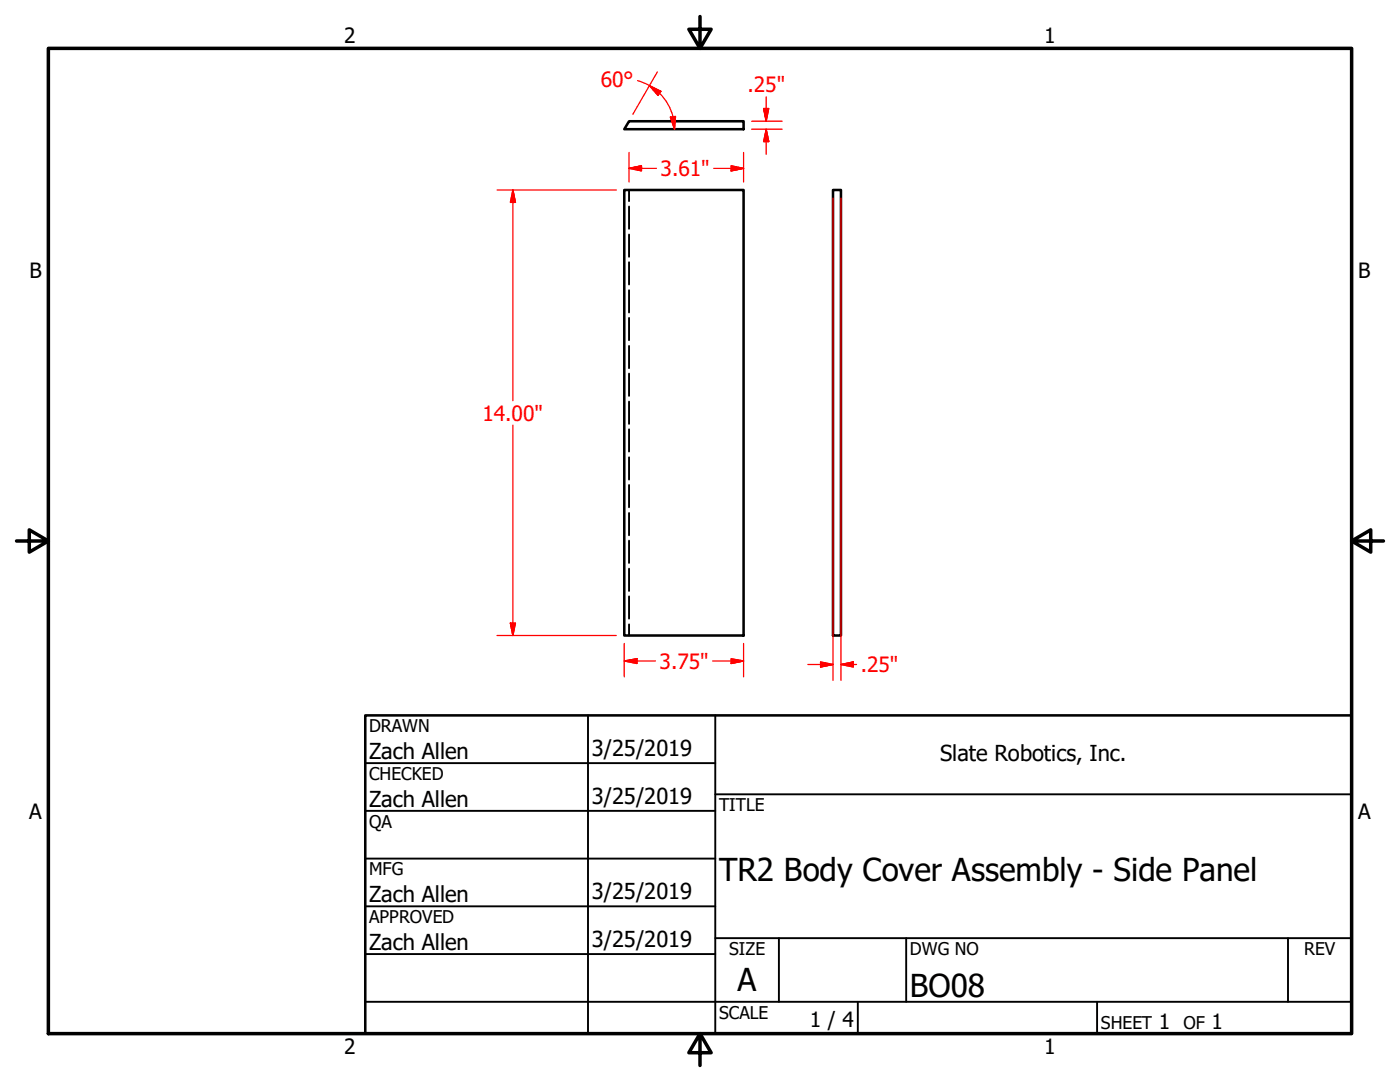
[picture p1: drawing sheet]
<svg xmlns="http://www.w3.org/2000/svg" width="279mm" height="216mm" viewBox="0 0 279 216" stroke-linecap="round" stroke-linejoin="round" font-family="sans-serif">
<!-- layer: Hidden (ANSI) -->
<g fill="none" stroke="#000" stroke-width=".38">
<path d="M125.5 37.9v2.2M125.5 41.2v4.5M125.5 46.8v4.4M125.5 52.3v4.5M125.5 57.9v4.5M125.5 63.4v4.5M125.5 69v4.5M125.5 74.5v4.5M125.5 80.1v4.5M125.5 85.7v4.4M125.5 91.2v4.5M125.5 96.8v4.4"/>
<path d="M125.5 102.4v4.4M125.5 107.9v4.4M125.5 113.5v4.4M125.5 119v4.4M125.5 124.6v2.2"/>
</g>
<!-- layer: Visible (ANSI) -->
<path d="M124.6 37.9h23.8v88.9h-23.8zM125.5 24.2h22.9v1.6h-23.8zM166.2 37.9h1.6v88.9h-1.6z" fill="none" stroke="#000" stroke-width=".51"/>
<!-- layer: Border (ANSI) -->
<path d="M9.7 9.7h260v196.5h-260zM139.7 3.3v6.4l-2.2-3.9h4.4l-2.2 3.9M3.3 107.9h6.4l-3.9-2.2v4.5l3.9-2.3M269.7 107.9l3.9 2.3v-4.5l-3.9 2.2h6.4M139.7 206.2l2.2 3.9h-4.4l2.2-3.9v6.4" fill="none" stroke="#000" stroke-width=".7"/>
<!-- layer: Title (ANSI) -->
<g fill="none" stroke="#000" stroke-width=".38">
<path d="M72.9 152.3h69.8M117.3 142.7v63.5M142.7 158.5h127M142.7 142.7v63.5M72.9 161.8h69.8M72.9 171.3h69.8M72.9 199.9h196.8M72.9 180.8h69.8M72.9 190.4h69.8M142.7 187.2h127M155.4 187.2v12.7M171.2 199.9v6.3"/>
<path d="M180.8 187.2v12.7M218.9 199.9v6.3M257 187.2v12.7"/>
</g>
<path d="M72.9 142.7h196.8v63.5h-196.8z" fill="none" stroke="#000" stroke-width=".51"/>
<!-- layer: Dimension (ANSI) -->
<g fill="none" stroke="#f00" stroke-width=".25">
<path d="M127.2 16.1l1 .3a9.5 9.5 0 0 1 3.4 2.2M129.6 17.1l2.3 1.1-.6 .8zM131.2 14.4l-4.9 8.4M131.6 18.6a10 10 0 0 1 2.7 4.7M152.9 19.3v4.9M99.2 37.9h23.8M102.4 37.9l.5 2.5h-1zM102.4 37.9v42M125.5 33.6l2.5-.5v1zM125.5 33.6h5.5M125.5 30.4v5.9M133.8 23.4l1-.2-.2 2.6z"/>
<path d="M134.3 23.3l.3 2.5M142.4 33.6h6M145.9 33.1l2.5 .5-2.5 .5zM148.4 30.4v5.9M150 25.8h6.1M150 24.2h6.1M152.4 21.7h1l-.5 2.5zM152.9 25.8l.5 2.5h-1zM152.9 25.8v5M166.2 39.5v96.3M167.8 39.5v96.3M102.4 84.8v42"/>
<path d="M99.2 126.8h23.8M101.9 124.3h1l-.5 2.5zM124.6 131.9l2.5-.5v1zM124.6 131.9h6.2M124.6 128.4v6.7M142.2 131.9h6.2M145.9 131.4l2.5 .5-2.5 .5zM148.4 128.4v6.7M161.2 132.6h5M163.8 132.1l2.4 .5-2.4 .5zM167.8 132.6l2.5-.5v1zM167.8 132.6h3.1"/>
</g>
<g fill="#f00" stroke="#f00" stroke-width=".25">
<path d="M124.6 131.9l2.5-.5z"/>
<path d="M124.6 131.9l2.5-.5v1z"/>
<path d="M145.9 132.4l2.5-.5z"/>
<path d="M145.9 131.4l2.5 .5-2.5 .5z"/>
<path d="M102.4 37.9l.5 2.5z"/>
<path d="M102.4 37.9l.5 2.5h-1z"/>
<path d="M101.9 124.3l.5 2.5z"/>
<path d="M101.9 124.3h1l-.5 2.5z"/>
<path d="M125.5 33.6l2.5-.5z"/>
<path d="M125.5 33.6l2.5-.5v1z"/>
<path d="M145.9 34.1l2.5-.5z"/>
<path d="M145.9 33.1l2.5 .5-2.5 .5z"/>
<path d="M167.8 132.6l2.5-.5z"/>
<path d="M167.8 132.6l2.5-.5v1z"/>
<path d="M163.8 133.1l2.4-.5z"/>
<path d="M163.8 132.1l2.4 .5-2.4 .5z"/>
<path d="M152.4 21.7l.5 2.5z"/>
<path d="M152.4 21.7h1l-.5 2.5z"/>
<path d="M152.9 25.8l.5 2.5z"/>
<path d="M152.9 25.8l.5 2.5h-1z"/>
<path d="M129.6 17.1l2.3 1.1z"/>
<path d="M129.6 17.1l2.3 1.1-.6 .8z"/>
<path d="M133.8 23.4l.8 2.4z"/>
<path d="M133.8 23.4l1-.2-.2 2.6z"/>
</g>
<g font-size="6.3">
<text x="143.5" y="175.7">TR2 Body Cover Assembly - Side Panel</text>
<text x="147.2" y="197.7">A</text>
<text x="181.6" y="199">BO08</text>
</g>
<g font-size="4.4">
<text x="73.7" y="151.4">Zach Allen</text>
<text x="118.1" y="150.8">3/25/2019</text>
<text x="187.6" y="151.9">Slate Robotics, Inc.</text>
<text x="73.7" y="161">Zach Allen</text>
<text x="118.1" y="160.3">3/25/2019</text>
<text x="118.1" y="179.4">3/25/2019</text>
<text x="73.7" y="180">Zach Allen</text>
<text x="73.7" y="189.5">Zach Allen</text>
<text x="118.1" y="188.9">3/25/2019</text>
</g>
<g font-size="4.2">
<text x="68.7" y="8.6">2</text>
<text x="208.4" y="8.6">1</text>
<text x="5.9" y="55.5">B</text>
<text x="271.1" y="55.5">B</text>
<text x="5.8" y="163.4">A</text>
<text x="271" y="163.4">A</text>
<text x="161.6" y="204.9">1 / 4</text>
<text x="231.3" y="205.4">1</text>
<text x="241.8" y="205.4">1</text>
<text x="68.7" y="210.3">2</text>
<text x="208.4" y="210.3">1</text>
</g>
<g font-size="4.2" fill="#f00">
<text x="119.9" y="17.4">60°</text>
<text x="149.2" y="18.4">.25&quot;</text>
<text x="131.8" y="35.2">3.61&quot;</text>
<text x="96.3" y="83.9">14.00&quot;</text>
<text x="131.6" y="133.5">3.75&quot;</text>
<text x="171.8" y="134.2">.25&quot;</text>
</g>
<g font-size="3.5">
<text x="73.7" y="146">DRAWN</text>
<text x="73.7" y="155.6">CHECKED</text>
<text x="143.5" y="161.8">TITLE</text>
<text x="73.7" y="165.2">QA</text>
<text x="73.7" y="174.7">MFG</text>
<text x="73.7" y="184.2">APPROVED</text>
<text x="145.5" y="190.6">SIZE</text>
<text x="181.6" y="190.6">DWG NO</text>
<text x="260.3" y="190.5">REV</text>
<text x="143.5" y="203.3">SCALE</text>
<text x="219.7" y="205.4">SHEET</text>
<text x="236.2" y="205.4">OF</text>
</g>
</svg>
